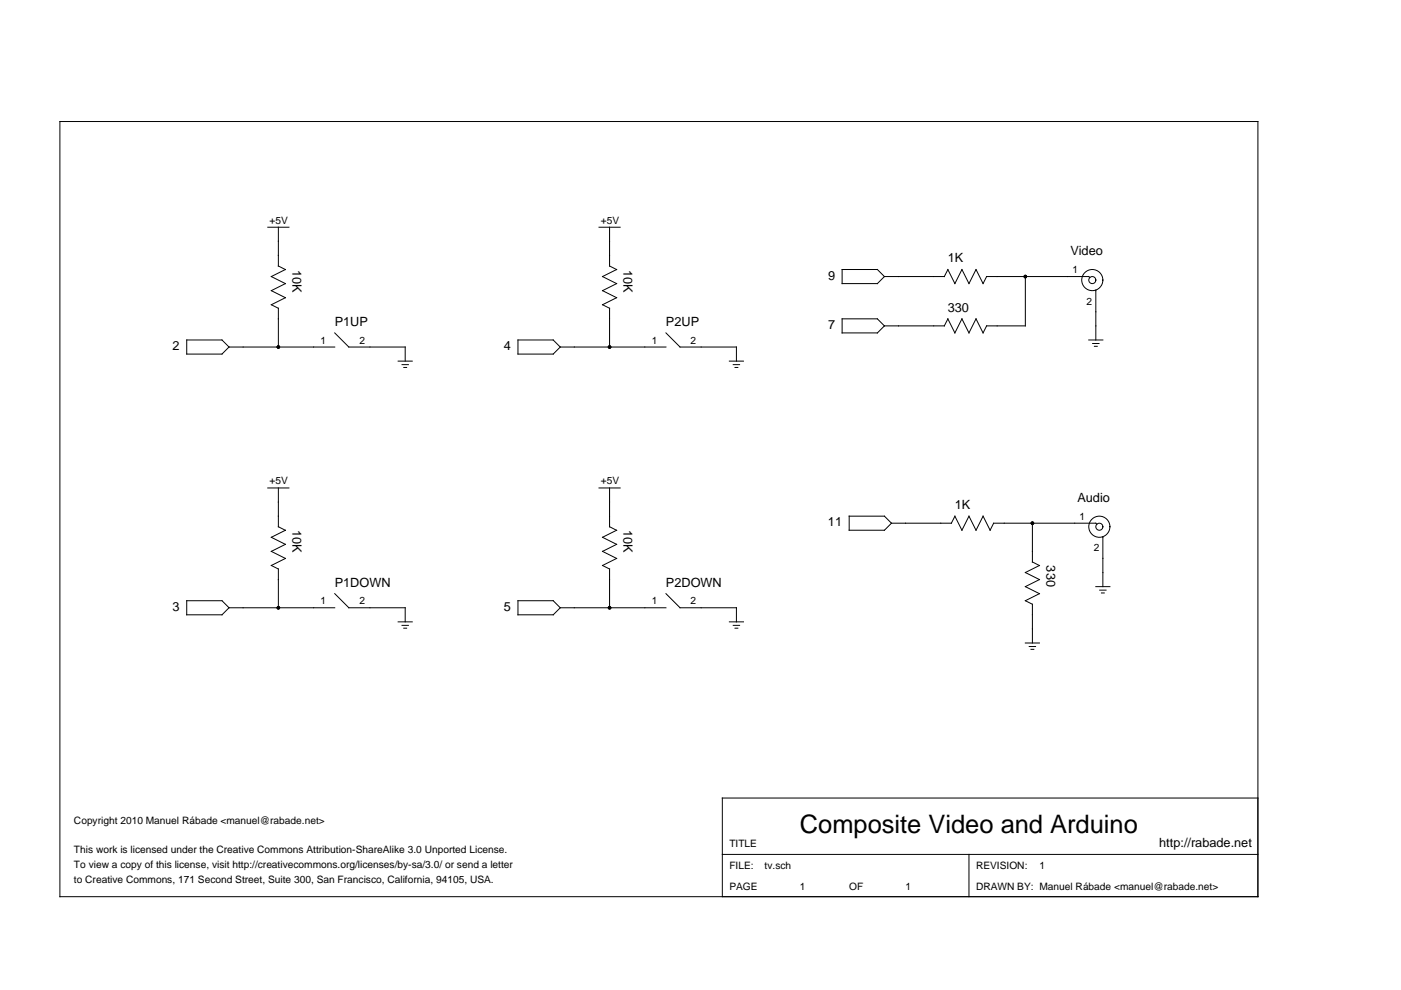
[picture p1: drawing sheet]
<svg xmlns="http://www.w3.org/2000/svg" width="297mm" height="210mm" viewBox="0 0 297 210" stroke-linecap="round" stroke-linejoin="round" font-family="sans-serif">
<g fill="none" stroke="#000" stroke-width=".21">
<path d="M12.7 25.8h254v164.3h-254zM56.8 48.2h4.5M59 48.2v8.2M59 56.4l1.5 .7-3 1.5 3 1.5-3 1.5 3 1.5-3 1.5 1.5 .8v8.2M127 48.2h4.5M129.2 48.2v8.2M129.2 56.4l1.5 .7-3 1.5 3 1.5-3 1.5 3 1.5-3 1.5 1.5 .8v8.2M178.5 57.1h7.5l1.5 1.5-1.5 1.5h-7.5zM187.5 58.6h12.7M201 57.1l1.5 3 1.4-3 1.5 3 1.5-3 1.5 3 .8-1.5h21.6l.3 .3M201 57.1l-.8 1.5M217.4 58.6v10.5h-8.2l-.8 1.5-1.5-3-1.5 3-1.5-3-1.4 3-1.5-3"/>
<path d="M39.6 72.1h7.5l1.5 1.5-1.5 1.5h-7.5zM48.6 73.6h22.4M71 70.6l3 3h11.9v3M84.4 76.6h3M85.2 77.3h1.4M85.6 77.9h.6M109.8 72.1h7.5l1.5 1.5-1.5 1.5h-7.5zM118.8 73.6h22.4M141.2 70.6l3 3h11.9v3M154.6 76.6h3M155.5 77.3h1.3M155.8 77.9h.6"/>
<path d="M178.5 67.6h7.5l1.5 1.5-1.5 1.5h-7.5zM187.5 69.1h12.7M201 67.6l-.8 1.5M230.8 72.1h3M231.7 72.8h1.3M232 73.4h.6M232.3 61.5v10.6M56.8 103.5h4.5M59 103.5v8.2M59 111.7l1.5 .7-3 1.5 3 1.5-3 1.5 3 1.5-3 1.5 1.5 .7v8.3M127 103.5h4.5M129.2 103.5v8.2"/>
<path d="M129.2 111.7l1.5 .7-3 1.5 3 1.5-3 1.5 3 1.5-3 1.5 1.5 .7v8.3M180 109.4h7.5l1.5 1.5-1.5 1.5h-7.5zM189 110.9h12.7M201.7 110.9l.8-1.5 1.4 3 1.5-3 1.5 3 1.5-3 1.5 3 .8-1.5h21.6l.3 .3M218.9 110.9v8.2l1.5 .8-3 1.5 3 1.5-3 1.5 3 1.5-3 1.5 1.5 .7v8.2M233.8 113.8v10.6M39.6 127.4h7.5l1.5 1.5-1.5 1.5h-7.5zM48.6 128.9h22.4M71 125.9l3 3h11.9v2.9M84.4 131.8h3M85.2 132.6h1.4M85.6 133.2h.6"/>
<path d="M109.8 127.4h7.5l1.5 1.5-1.5 1.5h-7.5zM118.8 128.9h22.4M141.2 125.9l3 3h11.9v2.9M154.6 131.8h3M155.5 132.6h1.3M155.8 133.2h.6M217.4 136.3h3M218.2 137.1h1.4M218.6 137.7h.6M232.3 124.4h3M233.2 125.1h1.3M233.5 125.7h.6"/>
<path d="M266.7 169.2h-113.6v20.9M153.1 181.2h113.6M205.4 181.2v8.9"/>
<circle cx="231.6" cy="59.4" r="2.24"/>
<circle cx="231.6" cy="59.4" r=".75"/>
<circle cx="233.1" cy="111.7" r="2.24"/>
<circle cx="233.1" cy="111.7" r=".75"/>
</g>
<g fill="#000">
<circle cx="217.4" cy="58.6" r=".37"/>
<circle cx="59" cy="73.6" r=".37"/>
<circle cx="129.2" cy="73.6" r=".37"/>
<circle cx="218.9" cy="110.9" r=".37"/>
<circle cx="59" cy="128.9" r=".37"/>
<circle cx="129.2" cy="128.9" r=".37"/>
</g>
<text font-size="5.4" x="169.6" y="176.7">Composite Video and Arduino</text>
<g font-size="2.7">
<text x="62" y="57.1" transform="rotate(90 62 57.1)">10K</text>
<text x="132.2" y="57.1" transform="rotate(90 132.2 57.1)">10K</text>
<text x="175.6" y="59.3">9</text>
<text x="201" y="55.6">1K</text>
<text x="226.9" y="54.2">Video</text>
<text x="71" y="69.1">P1UP</text>
<text x="141.2" y="69.1">P2UP</text>
<text x="175.6" y="69.8">7</text>
<text x="201" y="66.1">330</text>
<text x="36.6" y="74.3">2</text>
<text x="106.8" y="74.3">4</text>
<text x="202.5" y="107.9">1K</text>
<text x="228.4" y="106.4">Audio</text>
<text x="62" y="112.4" transform="rotate(90 62 112.4)">10K</text>
<text x="132.2" y="112.4" transform="rotate(90 132.2 112.4)">10K</text>
<text x="175.5" y="111.6">11</text>
<text x="221.9" y="119.9" transform="rotate(90 221.9 119.9)">330</text>
<text x="71" y="124.4">P1DOWN</text>
<text x="141.2" y="124.4">P2DOWN</text>
<text x="36.6" y="129.5">3</text>
<text x="106.8" y="129.5">5</text>
<text x="245.8" y="179.7">http://rabade.net</text>
</g>
<g font-size="2.2">
<text x="57.1" y="47.4">+5V</text>
<text x="127.4" y="47.4">+5V</text>
<text x="227.4" y="57.9">1</text>
<text x="230.4" y="64.6">2</text>
<text x="68" y="72.8">1</text>
<text x="76.2" y="72.8">2</text>
<text x="138.2" y="72.8">1</text>
<text x="146.4" y="72.8">2</text>
<text x="57.1" y="102.7">+5V</text>
<text x="127.4" y="102.7">+5V</text>
<text x="228.9" y="110.2">1</text>
<text x="231.9" y="116.9">2</text>
<text x="68" y="128.1">1</text>
<text x="76.2" y="128.1">2</text>
<text x="138.2" y="128.1">1</text>
<text x="146.4" y="128.1">2</text>
<text x="15.7" y="174.7">Copyright 2010 Manuel Rábade &lt;manuel@rabade.net&gt;</text>
<text x="154.6" y="179.7">TITLE</text>
<text x="15.7" y="180.9">This work is licensed under the Creative Commons Attribution-ShareAlike 3.0 Unported License.</text>
<text x="15.7" y="184">To view a copy of this license, visit http://creativecommons.org/licenses/by-sa/3.0/ or send a letter</text>
<text x="154.6" y="184.1">FILE:</text>
<text x="162.1" y="184.1">tv.sch</text>
<text x="206.9" y="184.1">REVISION:</text>
<text x="220.4" y="184.1">1</text>
<text x="15.7" y="187.1">to Creative Commons, 171 Second Street, Suite 300, San Francisco, California, 94105, USA.</text>
<text x="154.6" y="188.6">PAGE</text>
<text x="169.6" y="188.6">1</text>
<text x="180" y="188.6">OF</text>
<text x="192" y="188.6">1</text>
<text x="206.9" y="188.6">DRAWN BY: Manuel Rábade &lt;manuel@rabade.net&gt;</text>
</g>
</svg>
